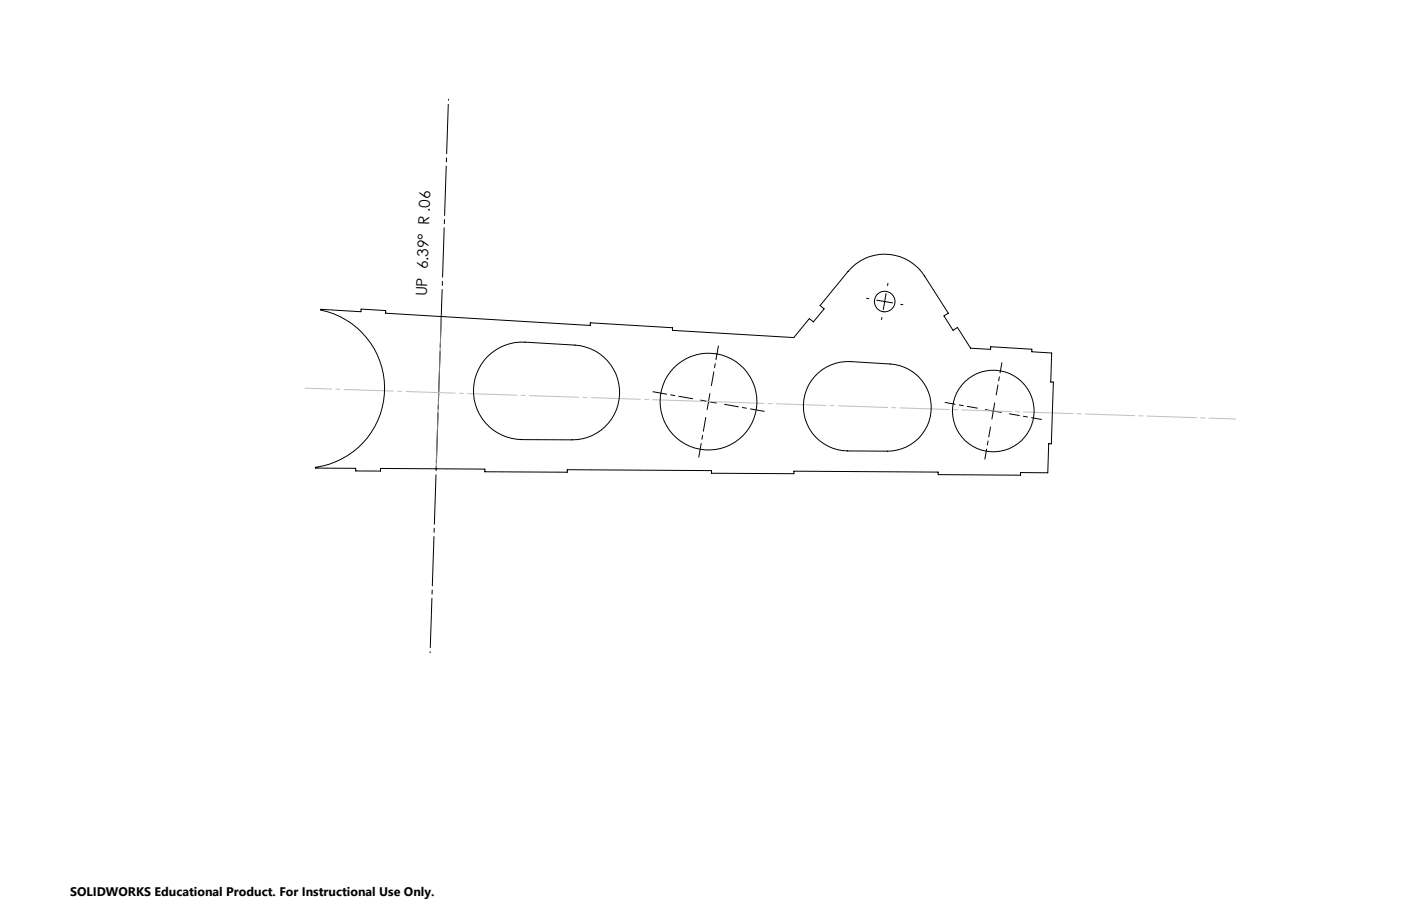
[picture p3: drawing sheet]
<svg xmlns="http://www.w3.org/2000/svg" width="432mm" height="279mm" viewBox="0 0 432 279" stroke-linecap="round" stroke-linejoin="round" font-family="sans-serif">
<path d="M138.2 30.6l-5.6 170.7" fill="none" stroke="#000" stroke-width=".31" stroke-dasharray="15.2 1.3 1.3 1.3" stroke-dashoffset="-1.6"/>
<path d="M267.8 92.1l-.7-.1M271.8 97.9l-.1 .7M273.6 88.1l.1-.7M277.6 93.8l.7 .2" fill="none" stroke="#000" stroke-width=".31" stroke-dasharray="15.2 1.3 1.3 1.3"/>
<path d="M219.3 118.9l2.1-12.2M213.5 123l-12.3-2.2M217.5 128.8l-2.1 12.2M223.3 124.7l12.3 2.2" fill="none" stroke="#000" stroke-width=".31" stroke-dasharray="15.2 1.3 1.3 1.3" stroke-dashoffset="10.9"/>
<path d="M301.2 125.9l-9.9-1.8M305.3 131.7l-1.8 9.9M307 121.8l1.8-9.9M311.1 127.6l9.9 1.8" fill="none" stroke="#000" stroke-width=".31" stroke-dasharray="15.2 1.3 1.3 1.3" stroke-dashoffset="12.1"/>
<g fill="none" stroke="#000" stroke-width=".31">
<path d="M98.8 95.4l12.4 .7 .1-.8 7.6 .5v.8l63 3.8v-.8l25.4 1.5v.8l37.4 2.2 4.7-5.9 1.3 1.1 3.3-4.1-1.2-1 8.6-10.5a14.6 14.6 0 0 1 23.6 1.5l7.3 11.4-1.4 .8 2.8 4.4 1.4-.8 4.1 6.4 6.1 .3 .1-.8 12.6 .8v.8l6.1 .4-.2 8.9h.8l-.7 19.1-.8-.1-.3 9-8.4-.1v.8l-25.4-.1v-.8l-44.4-.3v.8l-25.4-.2v-.8l-44.5-.2v.7l-25.4-.1v-.8l-32.1-.2v.8l-7.7-.1v-.8l-12.4-.2a24.8 24.8 0 0 0 21.3-23.7 24.8 24.8 0 0 0-19.7-25zM270.2 92.6l4.9 .8M273.1 90.5l-.9 5M150.2 110a15.3 15.3 0 0 1 11.7-4.5l15.3 .9a14.6 14.6 0 0 1 13.8 15.1 14.6 14.6 0 0 1-14.8 14.1h-15.3a15.1 15.1 0 0 1-13.8-9.3 15.1 15.1 0 0 1 3.1-16.3zM252.1 115.1a13.9 13.9 0 0 1 10.1-3.6l12.2 .8a13.5 13.5 0 0 1 12.6 13.8 13.5 13.5 0 0 1-13.5 13h-12.2a13.8 13.8 0 0 1-12.8-8.9 13.8 13.8 0 0 1 3.6-15.1zM215.9 123.4l2.5 .5M218.4 123.9l-.5 2.4M218.4 123.9l2.4 .4M218.8 121.4l-.4 2.5M303.7 126.3l4.9 .9M306.6 124.3l-.9 4.9"/>
<circle cx="272.7" cy="93" r="3.2"/>
<circle cx="218.4" cy="123.8" r="14.9"/>
<circle cx="306.1" cy="126.8" r="12.6"/>
</g>
<path d="M136 97.6l-1.6 47" fill="none" stroke="#808080" stroke-width=".31"/>
<path d="M94 119.7l286.8 9.5" fill="none" stroke="#c0c0c0" stroke-width=".31" stroke-dasharray="15.2 1.3 1.3 1.3" stroke-dashoffset="7"/>
<text font-size="4.7" x="131.6" y="91.4" transform="rotate(-88 131.6 91.4)">UP 6.39° R .06</text>
<text font-size="3.8" x="21.6" y="276.3">SOLIDWORKS Educational Product. For Instructional Use Only.</text>
</svg>
